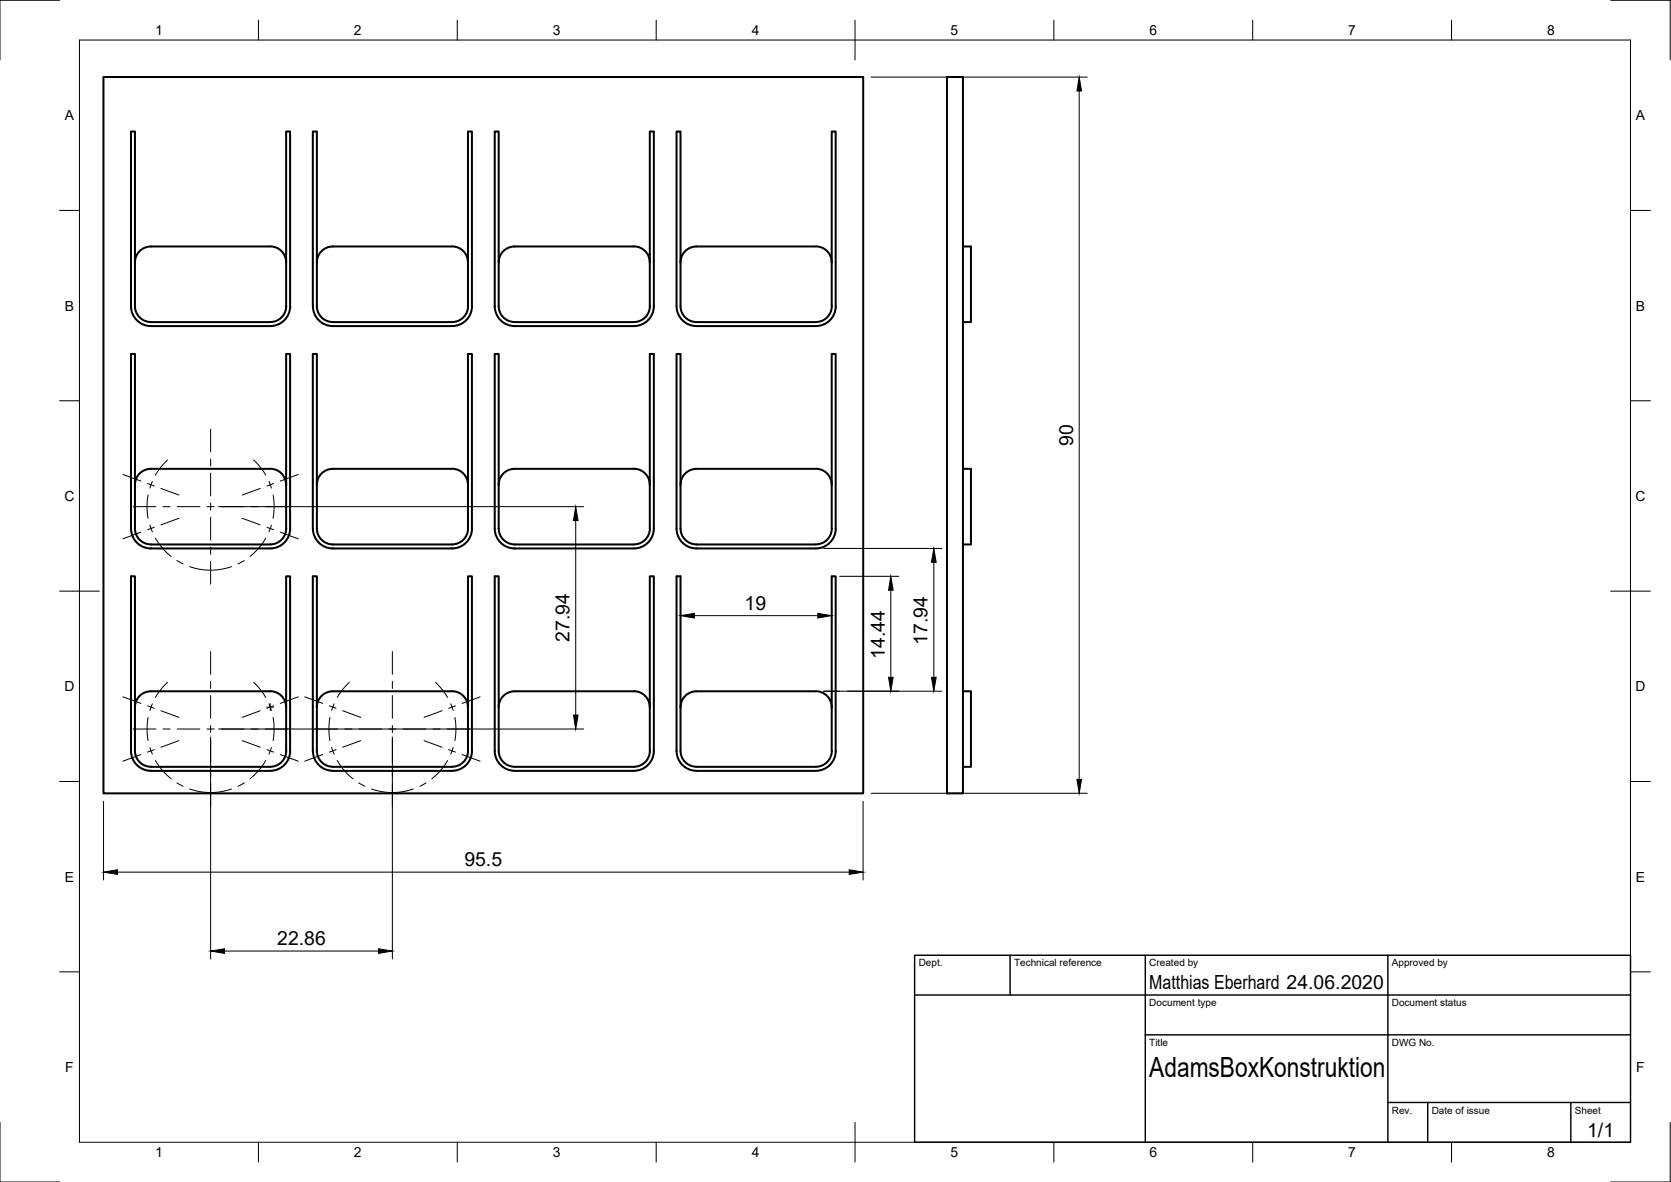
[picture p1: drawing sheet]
<svg xmlns="http://www.w3.org/2000/svg" width="420mm" height="297mm" viewBox="0 0 420 297" stroke-linecap="round" stroke-linejoin="round" font-family="sans-serif">
<!-- layer: Sichtbar -->
<g fill="none" stroke="#000" stroke-width=".51">
<path d="M26 19.4h191v180h-191zM238.1 19.4h4v180h-4zM33.9 65.9v11a4 4 0 0 0 4 4M33.9 65.9v-32.9h-1v43.9a5 5 0 0 0 5 5M37.9 61.9h30.1a4 4 0 0 1 3.9 4M37.9 61.9a4 4 0 0 0-4 4M71.9 65.9l.1 11a4 4 0 0 1-4 4M71.9 65.9v-32.9h1v43.9M73 76.9a5 5 0 0 1-5 5h-30.1M79.7 65.9v11a4 4 0 0 0 4 4M79.7 65.9a4 4 0 0 1 4-4h30a4 4 0 0 1 4 4M79.7 65.9v-32.9h-1v43.9"/>
<path d="M117.7 65.9v11a4 4 0 0 1-4 4M117.7 65.9v-32.9h1v43.9a5 5 0 0 1-5 5h-30a5 5 0 0 1-5-5M125.4 65.9v11a4 4 0 0 0 4 4M125.4 65.9v-32.9h-1v43.9a5 5 0 0 0 5 5M129.4 61.9h30a4 4 0 0 1 4 4M129.4 61.9a4 4 0 0 0-4 4M163.4 65.9v-32.9h1v43.9a5 5 0 0 1-5 5h-30M163.4 65.9v11M163.4 76.9a4 4 0 0 1-4 4M171.1 65.9v11a4 4 0 0 0 4 4M171.1 65.9a4 4 0 0 1 4-4h30a4 4 0 0 1 4 4M171.1 65.9v-32.9h-1v43.9a5 5 0 0 0 5 5h30a5 5 0 0 0 5-5v-43.9h-1v32.9"/>
<path d="M209.1 65.9v11a4 4 0 0 1-4 4M242.1 61.9h2v19h-2M37.9 80.9h30M83.7 80.9h30M129.4 80.9h30M175.1 80.9h30M37.9 117.8h30.1a4 4 0 0 1 3.9 4M37.9 117.8a4 4 0 0 0-4 4M129.4 117.8h30a4 4 0 0 1 4 4M129.4 117.8a4 4 0 0 0-4 4M242.1 117.8h2v19h-2M33.9 121.8v11a4 4 0 0 0 4 4"/>
<path d="M33.9 121.8v-32.9h-1v43.9a5 5 0 0 0 5 5M37.9 136.8h30M71.9 121.8l.1 11a4 4 0 0 1-4 4M71.9 121.8v-32.9h1v43.9M73 132.8a5 5 0 0 1-5 5h-30.1M79.7 121.8v11a4 4 0 0 0 4 4M79.7 121.8v-32.9h-1v43.9M83.7 136.8h30M117.7 121.8a4 4 0 0 0-4-4h-30a4 4 0 0 0-4 4M117.7 121.8v11a4 4 0 0 1-4 4M117.7 121.8v-32.9h1v43.9a5 5 0 0 1-5 5h-30a5 5 0 0 1-5-5M125.4 121.8v11a4 4 0 0 0 4 4"/>
<path d="M125.4 121.8v-32.9h-1v43.9a5 5 0 0 0 5 5M129.4 136.8h30M163.4 121.8v-32.9h1v43.9a5 5 0 0 1-5 5h-30M163.4 121.8v11M163.4 132.8a4 4 0 0 1-4 4M171.1 121.8v11a4 4 0 0 0 4 4M171.1 121.8v-32.9h-1v43.9a5 5 0 0 0 5 5h30a5 5 0 0 0 5-5v-43.9h-1v32.9M175.1 136.8h30M209.1 121.8v11a4 4 0 0 1-4 4M209.1 121.8a4 4 0 0 0-4-4h-30a4 4 0 0 0-4 4M33.9 177.7v11a4 4 0 0 0 4 4M33.9 177.7v-32.9h-1v43.9a5 5 0 0 0 5 5"/>
<path d="M37.9 173.7h30M37.9 173.7a4 4 0 0 0-4 4M68 173.7a4 4 0 0 1 3.9 4M71.9 177.7l.1 11a4 4 0 0 1-4 4M71.9 177.7v-32.9h1v43.9M79.7 177.7v11a4 4 0 0 0 4 4M79.7 177.7v-32.9h-1v43.9M113.7 173.7h-30a4 4 0 0 0-4 4M113.7 173.7a4 4 0 0 1 4 4M117.7 177.7v11a4 4 0 0 1-4 4M117.7 177.7v-32.9h1v43.9a5 5 0 0 1-5 5M125.4 177.7v11a4 4 0 0 0 4 4"/>
<path d="M125.4 177.7v-32.9h-1v43.9a5 5 0 0 0 5 5M129.4 173.7h30M129.4 173.7a4 4 0 0 0-4 4M159.4 173.7a4 4 0 0 1 4 4M163.4 177.7v-32.9h1v43.9a5 5 0 0 1-5 5M163.4 177.7v11M205.1 173.7h-30a4 4 0 0 0-4 4M205.1 173.7a4 4 0 0 1 4 4M242.1 173.7h2v19h-2M37.9 192.7h30M37.9 193.7h30M73 188.7a5 5 0 0 1-5 5"/>
<path d="M78.7 188.7a5 5 0 0 0 5 5M83.7 192.7h30M83.7 193.7h30M129.4 192.7h30M129.4 193.7h30M163.4 188.7a4 4 0 0 1-4 4M175.1 192.7h30M175.1 193.7h30M175.1 192.7a4 4 0 0 1-4-4v-43.9h-1v43.9a5 5 0 0 0 5 5M205.1 192.7a4 4 0 0 0 4-4v-43.9h1v43.9a5 5 0 0 1-5 5"/>
</g>
<!-- layer: Border -->
<g fill="none" stroke="#000" stroke-width=".25">
<path d="M15 .1h-15v15M20 10.1h390v276.9h-390zM65 5.1v5M115 5.1v5M165 5.1v5M215 5.1v10M265 5.1v5M315 5.1v5M365 5.1v5M405 .1h15v15M15 52.9h5M410 52.9h5"/>
<path d="M15 100.7h5M410 100.7h5M15 148.6h10M405 148.6h10M15 196.4h5M410 196.4h5M15 244.2h5M410 244.2h5M0 282.1v14.9h15M65 287v5M115 287v5M165 287v5"/>
<path d="M215 282.1v9.9M265 287v5M315 287v5M365 287v5M420 282.1v14.9h-15"/>
</g>
<!-- layer: TitleBlock -->
<path d="M230 240.1h180v46.9h-180zM230 250h180M254 240.1v9.9M288 240.1v46.9M349 240.1v46.9M288 260.1h122M349 277.1h61M359 277.1v9.9M395 277.1v9.9" fill="none" stroke="#000" stroke-width=".36"/>
<!-- layer: Dimensions -->
<g fill="none" stroke="#000" stroke-width=".25">
<path d="M219 19.4h54.4M271.4 22.9v173M54.9 127.3h91.9M144.8 130.8v48.9M207.1 137.8h29.7M171.1 146.8v9.9M174.6 154.7h31M209.1 146.8v9.9M211.1 144.8h14.9M224 148.3v21.9M234.8 141.3v28.9M207.1 173.7h29.7"/>
<path d="M209.1 171.7v4M53 185.2v55.8M54.9 183.2h91.9M98.7 185.2v55.8M219 199.4h54.4M26 201.4v19.8M29.5 219.2h184M217 201.4v19.8M56.5 239h38.7"/>
</g>
<g fill="#000" stroke="#000" stroke-width=".25">
<path d="M271.4 19.4l.5 3.5h-1.1zM144.8 127.3l.6 3.5h-1.2zM171.1 154.7l3.5-.6v1.2zM205.6 154.1l3.5 .6-3.5 .6zM224 144.8l.6 3.5h-1.2zM234.8 137.8l.6 3.5h-1.2zM144.2 179.7h1.2l-.6 3.5zM223.4 170.2h1.2l-.6 3.5zM234.2 170.2h1.2l-.6 3.5zM270.8 195.9h1.1l-.5 3.5zM26 219.2l3.5-.6v1.1zM213.5 218.6l3.5 .6-3.5 .5z"/>
<path d="M53 239l3.5-.6v1.2zM95.2 238.4l3.5 .6-3.5 .6z"/>
</g>
<!-- layer: Center Lines -->
<g fill="none" stroke="#000" stroke-width=".25">
<path d="M30.9 119.2l4.5 1.7M42.1 115.6l-1.9 2.2-1.1 1.6M53 107.9v5.7M53 115.3v1.8M53 118.9v5.7M63.8 115.6l1.9 2.2 1.1 1.6M75 119.2l-4.5 1.7M33.5 127.3h5.7M35.4 133.7l-4.5 1.7M37.1 121.5l1.7 .6M37.2 124.4l-.2 2.9 .2 2.9M37.7 132l.6 1.6"/>
<path d="M38.3 121l-.6 1.7M38.8 132.5l-1.7 .6M39.1 135.2l2 2.9 1.9 1.7M40.5 122.8l4.5 1.6M41 127.3h1.8M44.6 127.3h5.7M45 130.2l-4.5 1.7M52 127.3h1.8M53 126.4v1.8M53 130v5.7M53 137.5v1.8M55.6 127.3h5.7"/>
<path d="M60.9 130.2l4.5 1.7M63.1 127.3h1.8M65.4 122.8l-4.5 1.6M66.7 127.3h5.7M66.8 135.2l-2 2.9-1.9 1.7M67.1 132.5l1.7 .6M67.6 121l.6 1.7M68.2 132l-.6 1.6M68.7 124.4l.2 2.9-.2 2.9M68.8 121.5l-1.7 .6M70.5 133.7l4.5 1.7M44.5 140.9l1.5 .8"/>
<path d="M47.7 142.4a15.8 15.8 0 0 0 10.5 0M53 141.1v5.7M61.4 140.9l-1.5 .8M30.9 175.1l4.5 1.7M37.1 177.4l1.7 .6M38.3 176.9l-.6 1.6M40.5 178.6l4.5 1.7M42.1 171.5l-1.9 2.1-1.1 1.7M53 163.7v5.7M53 171.2v1.8M53 174.8v5.7M63.8 171.5l1.9 2.1 1.1 1.7"/>
<path d="M65.4 178.6l-4.5 1.7M67.1 177.7h1.7M67.6 176.9l.6 1.6M67.9 176.8v1.8M68.8 177.4l-1.7 .6M75 175.1l-4.5 1.7M76.6 175.1l4.6 1.7M82.8 177.4l1.7 .6M84 176.9l-.6 1.6M86.2 178.6l4.5 1.7M87.8 171.5l-1.9 2.1-1.1 1.7M98.7 163.7v5.7"/>
<path d="M98.7 171.2v1.8M98.7 174.8v5.7M109.5 171.5l2 2.1 1 1.7M111.1 178.6l-4.5 1.7M113.3 176.9l.6 1.6M114.5 177.4l-1.7 .6M120.7 175.1l-4.5 1.7M33.5 183.2h5.7M35.4 189.6l-4.5 1.7M37.2 180.3l-.2 2.9 .2 2.9M37.7 187.8l.6 1.7M38.8 188.4l-1.7 .6"/>
<path d="M39.1 191.1l1.3 1.9 2.6 2.7M41 183.2h1.8M44.5 196.7l1.5 .9M44.6 183.2h5.7M45 186.1l-4.5 1.7M47.7 198.3a15.8 15.8 0 0 0 10.5 0M52 183.2h1.8M53 182.3v1.8M53 185.9v5.7M53 193.4v1.8M53 197v5.7M55.6 183.2h5.7"/>
<path d="M60.9 186.1l4.5 1.7M61.4 196.7l-1.5 .9M63.1 183.2h1.8M66.7 183.2h5.7M66.8 191.1l-2 2.8-1.9 1.8M67.1 188.4l1.7 .6M68.2 187.8l-.6 1.7M68.7 180.3l.2 2.9-.2 2.9M70.5 189.6l4.5 1.7M79.2 183.2h5.7M81.2 189.6l-4.6 1.7M83 180.3l-.3 2.9 .3 2.9"/>
<path d="M83.4 187.8l.6 1.7M84.5 188.4l-1.7 .6M84.8 191.1l2 2.8 1.9 1.8M86.7 183.2h1.8M90.2 196.7l1.6 .9M90.3 183.2h5.7M90.7 186.1l-4.5 1.7M93.4 198.3a15.8 15.8 0 0 0 10.5 0M97.8 183.2h1.8M98.7 182.3v1.8M98.7 185.9v5.7M98.7 193.4v1.8"/>
<path d="M98.7 197v5.7M101.3 183.2h5.8M106.6 186.1l4.5 1.7M107.1 196.7l-1.5 .9M108.9 183.2h1.7M112.4 183.2h5.8M112.5 191.1l-2 2.8-1.9 1.8M112.8 188.4l1.7 .6M113.9 187.8l-.6 1.7M114.4 180.3l.2 2.9-.2 2.9M116.2 189.6l4.5 1.7"/>
</g>
<text font-size="7" x="289" y="270.6">AdamsBoxKonstruktion</text>
<g font-size="4.9">
<text x="269.8" y="112.1" transform="rotate(-90 269.8 112.1)">90</text>
<text x="187.2" y="153.2">19</text>
<text x="143.2" y="161.3" transform="rotate(-90 143.2 161.3)">27.94</text>
<text x="222.5" y="165.5" transform="rotate(-90 222.5 165.5)">14.44</text>
<text x="233.2" y="162" transform="rotate(-90 233.2 162)">17.94</text>
<text x="116.8" y="217.6">95.5</text>
<text x="69.7" y="237.4">22.86</text>
<text x="289" y="248.5">Matthias Eberhard 24.06.2020</text>
<text x="399.1" y="285.7">1/1</text>
</g>
<g font-size="3.5">
<text x="39" y="8.8">1</text>
<text x="89" y="8.8">2</text>
<text x="139" y="8.8">3</text>
<text x="189" y="8.8">4</text>
<text x="239" y="8.8">5</text>
<text x="289" y="8.8">6</text>
<text x="339" y="8.8">7</text>
<text x="389" y="8.8">8</text>
<text x="16.3" y="30.2">A</text>
<text x="411.3" y="30.2">A</text>
<text x="16.3" y="78">B</text>
<text x="411.3" y="78">B</text>
<text x="16.2" y="125.9">C</text>
<text x="411.2" y="125.9">C</text>
<text x="16.2" y="173.7">D</text>
<text x="411.2" y="173.7">D</text>
<text x="16.3" y="221.6">E</text>
<text x="411.3" y="221.6">E</text>
<text x="16.4" y="269.4">F</text>
<text x="411.4" y="269.4">F</text>
<text x="39" y="290.8">1</text>
<text x="89" y="290.8">2</text>
<text x="139" y="290.8">3</text>
<text x="189" y="290.8">4</text>
<text x="239" y="290.8">5</text>
<text x="289" y="290.8">6</text>
<text x="339" y="290.8">7</text>
<text x="389" y="290.8">8</text>
</g>
<g font-size="2.5">
<text x="231" y="242.9">Dept.</text>
<text x="255" y="242.9">Technical reference</text>
<text x="289" y="242.9">Created by</text>
<text x="350" y="242.9">Approved by</text>
<text x="289" y="252.8">Document type</text>
<text x="350" y="252.8">Document status</text>
<text x="289" y="262.9">Title</text>
<text x="350" y="262.9">DWG No.</text>
<text x="350" y="279.9">Rev.</text>
<text x="360" y="279.9">Date of issue</text>
<text x="396" y="279.9">Sheet</text>
</g>
</svg>
